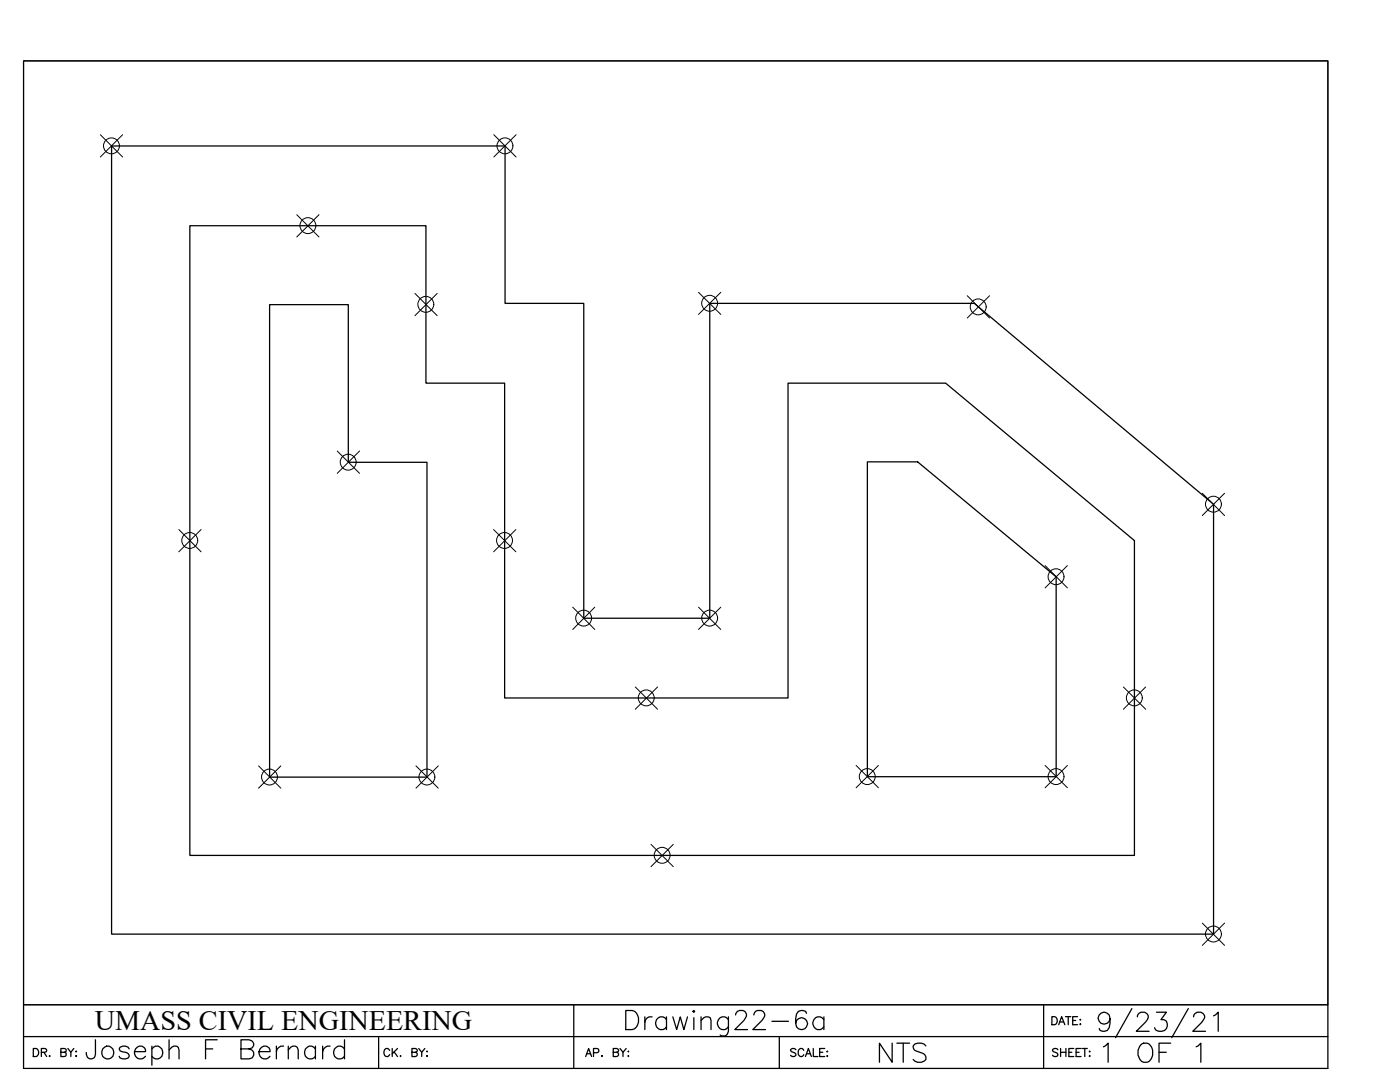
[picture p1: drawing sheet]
<svg xmlns="http://www.w3.org/2000/svg" width="279mm" height="216mm" viewBox="0 0 279 216" stroke-linecap="round" stroke-linejoin="round" font-family="sans-serif">
<!-- layer: 0 -->
<g fill="none" stroke="#000" stroke-width=".25">
<path d="M4.7 12.1h260.3v201.1h-260.3zM22.3 29.1h78.5v31.4h15.7v62.9h25.1v-62.9h52.8l47.8 40.1v85.8h-219.9zM37.9 45h47.1v31.5h15.7v62.8h56.6v-62.8h31.4l37.7 31.4v62.8h-188.5zM53.8 60.8h15.7v31.4h15.7v62.9h-31.4zM173.1 92.2h10l27.7 22.9v39.9h-37.7zM4.7 206.8h260.3M4.7 200.5h260.3M6.6 209.2h.6a.88 .88 0 0 1 .5 .8 .88 .88 0 0 1-.5 .8h-.6zM8.3 210l.8-.1 .2-.4-.4-.3h-.6v1.6M8.8 210l.5 .8M9.8 210.7h.2zM12.1 210l1.1-.2v-.4l-.4-.2h-.7v1.6h.7l.4-.1v-.6l-.4-.1"/>
<path d="M75.6 206.8v6.4M77.8 209.6a.59 .59 0 0 0-.7-.4 .59 .59 0 0 0-.5 .6v.4a.59 .59 0 0 0 .5 .6 .59 .59 0 0 0 .7-.4M78.3 209.2v1.6M78.7 209.9l.6 .9M79.3 209.2l-1 1.1M79.9 210.7v.1zM82.2 210l.9-.1 .2-.4-.4-.3h-.7v1.6h.7l.3-.1 .1-.4-.4-.3M83.6 209.2l.6 .8v.8M84.8 209.2l-.6 .8M85.2 209.8v.1zM85.2 210.7v.1zM114.5 200.5v12.7"/>
<path d="M116.9 210.8l.6-1.6 .6 1.6M117.1 210.3h.8M118.4 210.1l1-.1 .1-.2-.1-.5-1-.1v1.6M120.1 210.7h.1zM155.5 206.8v6.4M208.3 200.5v12.7M209.9 202.9a.87 .87 0 0 1 1 .4 .87 .87 0 0 1-.2 1.1l-.8 .1zM211.3 204.5l.6-1.6 .6 1.6M211.5 203.9h.8M212.6 202.9h1.1M213.2 202.9v1.6M214.1 203.6h.6"/>
<path d="M215.1 202.9h-1v1.6h1"/>
</g>
<g fill="none" stroke="#000" stroke-width=".2">
<path d="M4.7 12.1h260.3v188.4h-260.3zM20 26.9l4.5 4.4M24.5 26.9l-4.5 4.4M98.6 26.9l4.4 4.4M103 26.9l-4.4 4.4M59.2 42.8l4.5 4.5M63.7 42.8l-4.5 4.5M82.8 58.5l4.4 4.5M87.2 58.5l-4.4 4.5M139.4 58.3l4.4 4.4M143.8 58.3l-4.4 4.4M193 59l4.5 4.5"/>
<path d="M197.5 59l-4.5 4.5M67.3 90l4.5 4.4M71.8 90l-4.5 4.4M239.9 98.4l4.5 4.5M244.4 98.4l-4.5 4.5M35.7 105.7l4.4 4.4M40.1 105.7l-4.4 4.4M98.5 105.7l4.5 4.4M103 105.7l-4.5 4.4M208.6 112.9l4.4 4.4M213 112.9l-4.4 4.4M114.3 121.2l4.4 4.4"/>
<path d="M118.7 121.2l-4.4 4.4M126.8 137.1l4.4 4.4M131.2 137.1l-4.4 4.4M139.4 121.2l4.4 4.4M143.8 121.2l-4.4 4.4M224.2 137.1l4.4 4.4M228.6 137.1l-4.4 4.4M51.6 152.8l4.4 4.5M56 152.8l-4.4 4.5M83 152.8l4.5 4.5M87.5 152.8l-4.5 4.5M170.9 152.7l4.4 4.5"/>
<path d="M175.3 152.7l-4.4 4.5M208.6 152.7l4.4 4.5M213 152.7l-4.4 4.5M129.9 168.5l4.5 4.4M134.4 168.5l-4.5 4.4M239.9 184.2l4.5 4.4M244.4 184.2l-4.5 4.4"/>
<circle cx="22.2" cy="29.1" r="1.59"/>
<circle cx="100.8" cy="29.1" r="1.59"/>
<circle cx="61.4" cy="45" r="1.59"/>
<circle cx="85" cy="60.7" r="1.59"/>
<circle cx="141.6" cy="60.5" r="1.59"/>
<circle cx="195.2" cy="61.2" r="1.59"/>
<circle cx="69.5" cy="92.2" r="1.59"/>
<circle cx="37.9" cy="107.8" r="1.59"/>
<circle cx="100.7" cy="107.8" r="1.59"/>
<circle cx="210.8" cy="115.1" r="1.59"/>
<circle cx="242.2" cy="100.6" r="1.59"/>
<circle cx="116.5" cy="123.3" r="1.59"/>
<circle cx="129" cy="139.3" r="1.59"/>
<circle cx="141.6" cy="123.3" r="1.59"/>
<circle cx="226.4" cy="139.3" r="1.59"/>
<circle cx="53.8" cy="155" r="1.59"/>
<circle cx="85.2" cy="155" r="1.59"/>
<circle cx="173.1" cy="155" r="1.59"/>
<circle cx="210.8" cy="155" r="1.59"/>
<circle cx="132.1" cy="170.7" r="1.59"/>
<circle cx="242.2" cy="186.4" r="1.59"/>
</g>
<text font-size="9.7" x="218.4" y="208.1">9/23/21</text>
<g font-size="8.8">
<text x="123.8" y="207.8">Drawing22-6a</text>
<text x="16.2" y="213.8">Joseph F Bernard</text>
</g>
<g font-size="7.1">
<text x="174.6" y="213.1">NTS</text>
<text x="219.4" y="213.1">1 OF 1</text>
</g>
<text font-size="5.6" x="18.9" y="205.5">UMASS CIVIL ENGINEERING</text>
<g font-size="4.4">
<text x="157" y="212">SCALE:</text>
<text x="209.2" y="212">SHEET:</text>
</g>
</svg>
